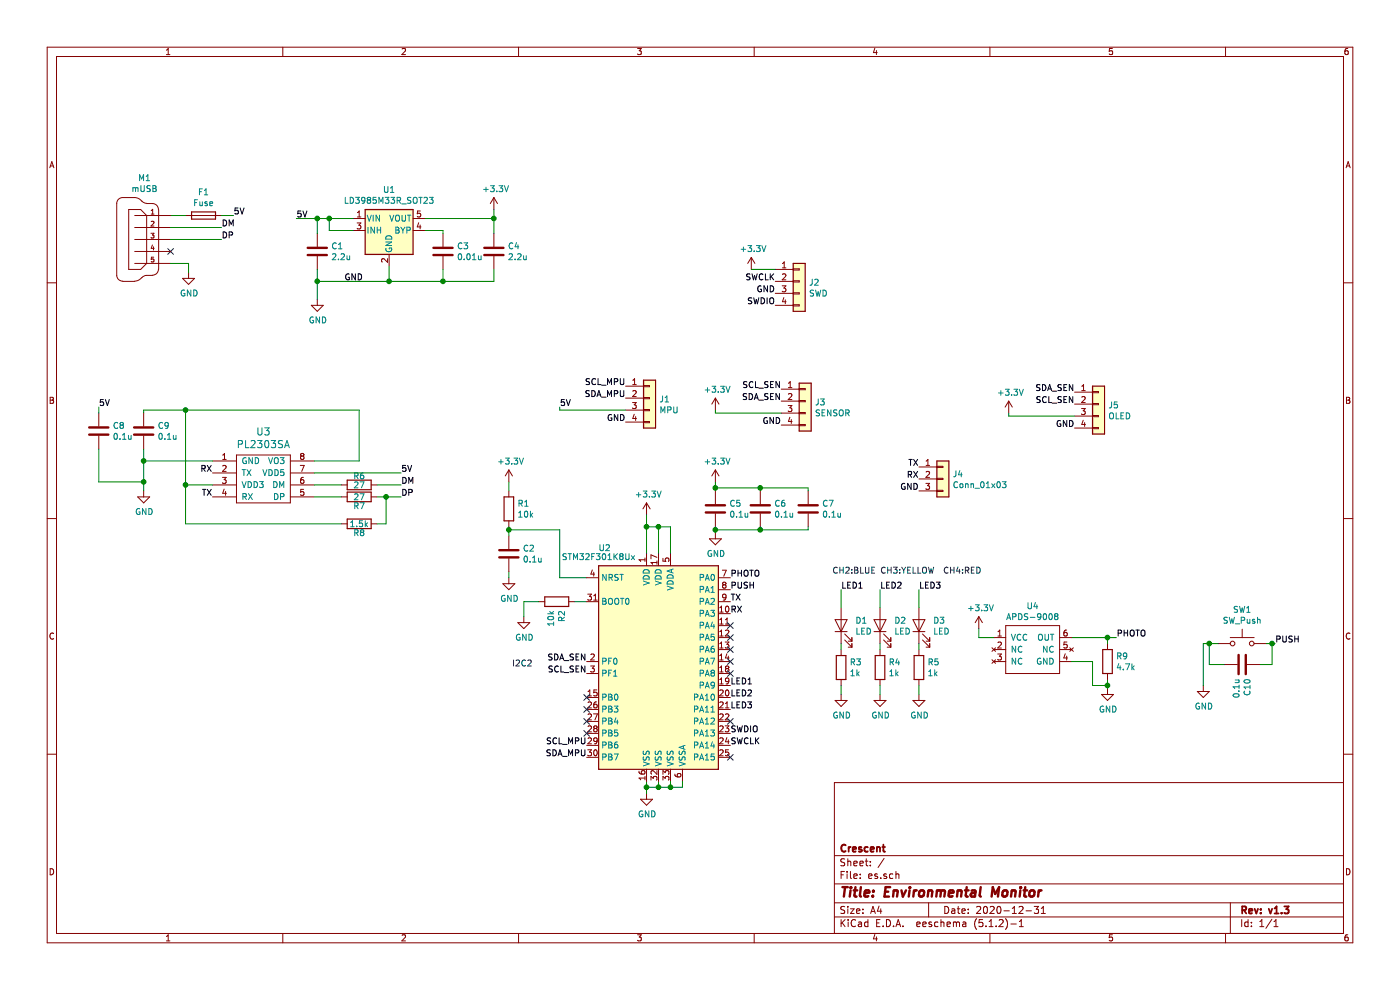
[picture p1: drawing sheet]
EESchema Schematic File Version 4
LIBS:es-cache
EELAYER 29 0
EELAYER END
$Descr A4 11693 8268
encoding utf-8
Sheet 1 1
Title "Environmental Monitor"
Date "2020-12-31"
Rev "v1.3"
Comp "Crescent"
Comment1 ""
Comment2 ""
Comment3 ""
Comment4 ""
$EndDescr
$Comp
L Regulator_Linear:LD3985M33R_SOT23 U1
U 1 1
P 3250 1925
F 0 "U1" H 3250 2267 50  0000 C CNN
F 1 "LD3985M33R_SOT23" H 3250 2176 50  0000 C CNN
F 2 "Package_TO_SOT_SMD:SOT-23-5" H 3250 2250 50  0001 C CIN
F 3 "http://www.st.com/internet/com/TECHNICAL_RESOURCES/TECHNICAL_LITERATURE/DATASHEET/CD00003395.pdf" H 3250 1925 50  0001 C CNN
	1    3250 1925
	1    0    0    -1  
$EndComp
$Comp
L Connector_Generic:Conn_01x04 J3
U 1 1
P 6725 3350
F 0 "J3" H 6805 3342 50  0000 L CNN
F 1 "SENSOR" H 6805 3251 50  0000 L CNN
F 2 "GroveCon:GROVE" H 6725 3350 50  0001 C CNN
F 3 "~" H 6725 3350 50  0001 C CNN
	1    6725 3350
	1    0    0    -1  
$EndComp
$Comp
L Device:C C1
U 1 1
P 2650 2100
F 0 "C1" H 2765 2146 50  0000 L CNN
F 1 "2.2u" H 2765 2055 50  0000 L CNN
F 2 "Capacitor_SMD:C_0805_2012Metric" H 2688 1950 50  0001 C CNN
F 3 "~" H 2650 2100 50  0001 C CNN
	1    2650 2100
	1    0    0    -1  
$EndComp
$Comp
L Device:C C3
U 1 1
P 3700 2100
F 0 "C3" H 3815 2146 50  0000 L CNN
F 1 "0.01u" H 3815 2055 50  0000 L CNN
F 2 "Capacitor_SMD:C_0603_1608Metric" H 3738 1950 50  0001 C CNN
F 3 "~" H 3700 2100 50  0001 C CNN
	1    3700 2100
	1    0    0    -1  
$EndComp
$Comp
L Device:C C4
U 1 1
P 4125 2100
F 0 "C4" H 4240 2146 50  0000 L CNN
F 1 "2.2u" H 4240 2055 50  0000 L CNN
F 2 "Capacitor_SMD:C_0805_2012Metric" H 4163 1950 50  0001 C CNN
F 3 "~" H 4125 2100 50  0001 C CNN
	1    4125 2100
	1    0    0    -1  
$EndComp
Wire Wire Line
	3250 2225 3250 2350
Wire Wire Line
	3250 2350 2650 2350
Wire Wire Line
	2650 2350 2650 2250
Wire Wire Line
	3250 2350 3700 2350
Wire Wire Line
	3700 2350 3700 2250
Connection ~ 3250 2350
Wire Wire Line
	3700 2350 4125 2350
Wire Wire Line
	4125 2350 4125 2250
Connection ~ 3700 2350
Wire Wire Line
	3700 1950 3700 1925
Wire Wire Line
	3700 1925 3550 1925
Wire Wire Line
	2950 1825 2750 1825
Wire Wire Line
	2650 1950 2650 1825
Connection ~ 2650 1825
Wire Wire Line
	2650 1825 2475 1825
Wire Wire Line
	2950 1925 2750 1925
Wire Wire Line
	2750 1925 2750 1825
Connection ~ 2750 1825
Wire Wire Line
	2750 1825 2650 1825
Wire Wire Line
	3550 1825 4125 1825
Wire Wire Line
	4125 1825 4125 1950
Text Label 2875 2350 0    50   ~ 0
GND
Text Label 2475 1825 0    50   ~ 0
5V
$Comp
L power:+3.3V #PWR07
U 1 1
P 4125 1750
F 0 "#PWR07" H 4125 1600 50  0001 C CNN
F 1 "+3.3V" H 4140 1923 50  0000 C CNN
F 2 "" H 4125 1750 50  0001 C CNN
F 3 "" H 4125 1750 50  0001 C CNN
	1    4125 1750
	1    0    0    -1  
$EndComp
Wire Wire Line
	4125 1750 4125 1825
Connection ~ 4125 1825
$Comp
L power:+3.3V #PWR08
U 1 1
P 5975 3425
F 0 "#PWR08" H 5975 3275 50  0001 C CNN
F 1 "+3.3V" H 5990 3598 50  0000 C CNN
F 2 "" H 5975 3425 50  0001 C CNN
F 3 "" H 5975 3425 50  0001 C CNN
	1    5975 3425
	1    0    0    -1  
$EndComp
Text Label 6525 3550 2    50   ~ 0
GND
$Comp
L Connector_Generic:Conn_01x04 J2
U 1 1
P 6675 2350
F 0 "J2" H 6755 2342 50  0000 L CNN
F 1 "SWD" H 6755 2251 50  0000 L CNN
F 2 "Connector_PinHeader_2.54mm:PinHeader_1x04_P2.54mm_Vertical" H 6675 2350 50  0001 C CNN
F 3 "~" H 6675 2350 50  0001 C CNN
	1    6675 2350
	1    0    0    -1  
$EndComp
Text Label 6525 3350 2    50   ~ 0
SDA_SEN
Text Label 6525 3250 2    50   ~ 0
SCL_SEN
$Comp
L power:+3.3V #PWR011
U 1 1
P 6275 2250
F 0 "#PWR011" H 6275 2100 50  0001 C CNN
F 1 "+3.3V" H 6290 2423 50  0000 C CNN
F 2 "" H 6275 2250 50  0001 C CNN
F 3 "" H 6275 2250 50  0001 C CNN
	1    6275 2250
	1    0    0    -1  
$EndComp
Wire Wire Line
	6475 2250 6275 2250
Text Label 6475 2350 2    50   ~ 0
SWCLK
Text Label 6475 2450 2    50   ~ 0
GND
Text Label 6475 2550 2    50   ~ 0
SWDIO
$Comp
L power:+3.3V #PWR05
U 1 1
P 5400 4300
F 0 "#PWR05" H 5400 4150 50  0001 C CNN
F 1 "+3.3V" H 5415 4473 50  0000 C CNN
F 2 "" H 5400 4300 50  0001 C CNN
F 3 "" H 5400 4300 50  0001 C CNN
	1    5400 4300
	1    0    0    -1  
$EndComp
Wire Wire Line
	5400 4300 5400 4400
Wire Wire Line
	5500 4625 5500 4400
Wire Wire Line
	5500 4400 5400 4400
Connection ~ 5400 4400
Wire Wire Line
	5400 4400 5400 4625
Wire Wire Line
	5500 4400 5600 4400
Wire Wire Line
	5600 4400 5600 4625
Connection ~ 5500 4400
$Comp
L power:GND #PWR01
U 1 1
P 2650 2500
F 0 "#PWR01" H 2650 2250 50  0001 C CNN
F 1 "GND" H 2655 2327 50  0000 C CNN
F 2 "" H 2650 2500 50  0001 C CNN
F 3 "" H 2650 2500 50  0001 C CNN
	1    2650 2500
	1    0    0    -1  
$EndComp
Wire Wire Line
	2650 2350 2650 2500
Connection ~ 2650 2350
$Comp
L power:GND #PWR010
U 1 1
P 5975 4450
F 0 "#PWR010" H 5975 4200 50  0001 C CNN
F 1 "GND" H 5980 4277 50  0000 C CNN
F 2 "" H 5975 4450 50  0001 C CNN
F 3 "" H 5975 4450 50  0001 C CNN
	1    5975 4450
	1    0    0    -1  
$EndComp
$Comp
L Device:C C5
U 1 1
P 5975 4250
F 0 "C5" H 6090 4296 50  0000 L CNN
F 1 "0.1u" H 6090 4205 50  0000 L CNN
F 2 "Capacitor_SMD:C_0603_1608Metric" H 6013 4100 50  0001 C CNN
F 3 "~" H 5975 4250 50  0001 C CNN
	1    5975 4250
	1    0    0    -1  
$EndComp
$Comp
L Device:C C6
U 1 1
P 6350 4250
F 0 "C6" H 6465 4296 50  0000 L CNN
F 1 "0.1u" H 6465 4205 50  0000 L CNN
F 2 "Capacitor_SMD:C_0603_1608Metric" H 6388 4100 50  0001 C CNN
F 3 "~" H 6350 4250 50  0001 C CNN
	1    6350 4250
	1    0    0    -1  
$EndComp
$Comp
L Device:C C7
U 1 1
P 6750 4250
F 0 "C7" H 6865 4296 50  0000 L CNN
F 1 "0.1u" H 6865 4205 50  0000 L CNN
F 2 "Capacitor_SMD:C_0603_1608Metric" H 6788 4100 50  0001 C CNN
F 3 "~" H 6750 4250 50  0001 C CNN
	1    6750 4250
	1    0    0    -1  
$EndComp
Wire Wire Line
	5975 4450 5975 4425
Wire Wire Line
	5975 4425 6350 4425
Wire Wire Line
	6350 4425 6350 4400
Connection ~ 5975 4425
Wire Wire Line
	5975 4425 5975 4400
Wire Wire Line
	6350 4425 6750 4425
Wire Wire Line
	6750 4425 6750 4400
Connection ~ 6350 4425
$Comp
L power:+3.3V #PWR09
U 1 1
P 5975 4025
F 0 "#PWR09" H 5975 3875 50  0001 C CNN
F 1 "+3.3V" H 5990 4198 50  0000 C CNN
F 2 "" H 5975 4025 50  0001 C CNN
F 3 "" H 5975 4025 50  0001 C CNN
	1    5975 4025
	1    0    0    -1  
$EndComp
Wire Wire Line
	5975 4025 5975 4075
Wire Wire Line
	5975 4075 6350 4075
Wire Wire Line
	6350 4075 6350 4100
Connection ~ 5975 4075
Wire Wire Line
	5975 4075 5975 4100
Wire Wire Line
	6350 4075 6750 4075
Wire Wire Line
	6750 4075 6750 4100
Connection ~ 6350 4075
$Comp
L power:GND #PWR06
U 1 1
P 5400 6625
F 0 "#PWR06" H 5400 6375 50  0001 C CNN
F 1 "GND" H 5405 6452 50  0000 C CNN
F 2 "" H 5400 6625 50  0001 C CNN
F 3 "" H 5400 6625 50  0001 C CNN
	1    5400 6625
	1    0    0    -1  
$EndComp
Wire Wire Line
	5400 6525 5400 6575
Wire Wire Line
	5400 6575 5500 6575
Wire Wire Line
	5500 6575 5500 6525
Connection ~ 5400 6575
Wire Wire Line
	5400 6575 5400 6625
Text Label 6100 6125 0    50   ~ 0
SWDIO
Text Label 6100 6225 0    50   ~ 0
SWCLK
$Comp
L Device:R R1
U 1 1
P 4250 4250
F 0 "R1" H 4320 4296 50  0000 L CNN
F 1 "10k" H 4320 4205 50  0000 L CNN
F 2 "Resistor_SMD:R_0603_1608Metric" V 4180 4250 50  0001 C CNN
F 3 "~" H 4250 4250 50  0001 C CNN
	1    4250 4250
	1    0    0    -1  
$EndComp
$Comp
L power:+3.3V #PWR02
U 1 1
P 4250 4025
F 0 "#PWR02" H 4250 3875 50  0001 C CNN
F 1 "+3.3V" H 4265 4198 50  0000 C CNN
F 2 "" H 4250 4025 50  0001 C CNN
F 3 "" H 4250 4025 50  0001 C CNN
	1    4250 4025
	1    0    0    -1  
$EndComp
Wire Wire Line
	4900 4825 4675 4825
$Comp
L Device:R R2
U 1 1
P 4650 5025
F 0 "R2" H 4720 5071 50  0000 L CNN
F 1 "10k" H 4720 4980 50  0000 L CNN
F 2 "Resistor_SMD:R_0603_1608Metric" V 4580 5025 50  0001 C CNN
F 3 "~" H 4650 5025 50  0001 C CNN
	1    4650 5025
	0    1    1    0   
$EndComp
$Comp
L power:GND #PWR04
U 1 1
P 4375 5150
F 0 "#PWR04" H 4375 4900 50  0001 C CNN
F 1 "GND" H 4380 4977 50  0000 C CNN
F 2 "" H 4375 5150 50  0001 C CNN
F 3 "" H 4375 5150 50  0001 C CNN
	1    4375 5150
	1    0    0    -1  
$EndComp
Wire Wire Line
	4800 5025 4900 5025
Wire Wire Line
	4500 5025 4375 5025
Wire Wire Line
	4375 5025 4375 5150
$Comp
L power:GND #PWR03
U 1 1
P 4250 4825
F 0 "#PWR03" H 4250 4575 50  0001 C CNN
F 1 "GND" H 4255 4652 50  0000 C CNN
F 2 "" H 4250 4825 50  0001 C CNN
F 3 "" H 4250 4825 50  0001 C CNN
	1    4250 4825
	1    0    0    -1  
$EndComp
Wire Wire Line
	4250 4775 4250 4825
$Comp
L Device:C C2
U 1 1
P 4250 4625
F 0 "C2" H 4365 4671 50  0000 L CNN
F 1 "0.1u" H 4365 4580 50  0000 L CNN
F 2 "Capacitor_SMD:C_0603_1608Metric" H 4288 4475 50  0001 C CNN
F 3 "~" H 4250 4625 50  0001 C CNN
	1    4250 4625
	1    0    0    -1  
$EndComp
Wire Wire Line
	4250 4025 4250 4100
Wire Wire Line
	4250 4400 4250 4425
Wire Wire Line
	4250 4425 4675 4425
Wire Wire Line
	4675 4425 4675 4825
Connection ~ 4250 4425
Wire Wire Line
	4250 4425 4250 4475
Text Label 4900 5525 2    50   ~ 0
SDA_SEN
Text Label 4900 5625 2    50   ~ 0
SCL_SEN
Text Label 6100 5025 0    50   ~ 0
TX
Text Label 6100 5125 0    50   ~ 0
RX
Text Label 6100 5925 0    50   ~ 0
LED3
$Comp
L Device:LED D1
U 1 1
P 7025 5225
F 0 "D1" V 7064 5108 50  0000 R CNN
F 1 "LED" V 6973 5108 50  0000 R CNN
F 2 "Diode_SMD:D_0603_1608Metric" H 7025 5225 50  0001 C CNN
F 3 "~" H 7025 5225 50  0001 C CNN
	1    7025 5225
	0    -1   -1   0   
$EndComp
$Comp
L Device:R R3
U 1 1
P 7025 5575
F 0 "R3" H 7095 5621 50  0000 L CNN
F 1 "1k" H 7095 5530 50  0000 L CNN
F 2 "Resistor_SMD:R_0603_1608Metric" V 6955 5575 50  0001 C CNN
F 3 "~" H 7025 5575 50  0001 C CNN
	1    7025 5575
	1    0    0    -1  
$EndComp
$Comp
L power:GND #PWR012
U 1 1
P 7025 5800
F 0 "#PWR012" H 7025 5550 50  0001 C CNN
F 1 "GND" H 7030 5627 50  0000 C CNN
F 2 "" H 7025 5800 50  0001 C CNN
F 3 "" H 7025 5800 50  0001 C CNN
	1    7025 5800
	1    0    0    -1  
$EndComp
Text Label 7025 4925 0    50   ~ 0
LED1
Wire Wire Line
	7025 4925 7025 5075
Wire Wire Line
	7025 5375 7025 5425
Wire Wire Line
	7025 5725 7025 5800
Wire Wire Line
	5975 3450 5975 3425
Wire Wire Line
	5975 3450 6525 3450
$Comp
L Connector_Generic:Conn_01x03 J4
U 1 1
P 7875 4000
F 0 "J4" H 7955 4042 50  0000 L CNN
F 1 "Conn_01x03" H 7955 3951 50  0000 L CNN
F 2 "Connector_PinHeader_2.54mm:PinHeader_1x03_P2.54mm_Vertical" H 7875 4000 50  0001 C CNN
F 3 "~" H 7875 4000 50  0001 C CNN
	1    7875 4000
	1    0    0    -1  
$EndComp
Text Label 7675 4100 2    50   ~ 0
GND
Text Label 7675 3900 2    50   ~ 0
TX
Text Label 7675 4000 2    50   ~ 0
RX
$Comp
L Device:LED D2
U 1 1
P 7350 5225
F 0 "D2" V 7389 5108 50  0000 R CNN
F 1 "LED" V 7298 5108 50  0000 R CNN
F 2 "Diode_SMD:D_0603_1608Metric" H 7350 5225 50  0001 C CNN
F 3 "~" H 7350 5225 50  0001 C CNN
	1    7350 5225
	0    -1   -1   0   
$EndComp
$Comp
L Device:R R4
U 1 1
P 7350 5575
F 0 "R4" H 7420 5621 50  0000 L CNN
F 1 "1k" H 7420 5530 50  0000 L CNN
F 2 "Resistor_SMD:R_0603_1608Metric" V 7280 5575 50  0001 C CNN
F 3 "~" H 7350 5575 50  0001 C CNN
	1    7350 5575
	1    0    0    -1  
$EndComp
$Comp
L power:GND #PWR013
U 1 1
P 7350 5800
F 0 "#PWR013" H 7350 5550 50  0001 C CNN
F 1 "GND" H 7355 5627 50  0000 C CNN
F 2 "" H 7350 5800 50  0001 C CNN
F 3 "" H 7350 5800 50  0001 C CNN
	1    7350 5800
	1    0    0    -1  
$EndComp
Text Label 7350 4925 0    50   ~ 0
LED2
Wire Wire Line
	7350 4925 7350 5075
Wire Wire Line
	7350 5375 7350 5425
Wire Wire Line
	7350 5725 7350 5800
$Comp
L Device:LED D3
U 1 1
P 7675 5225
F 0 "D3" V 7714 5108 50  0000 R CNN
F 1 "LED" V 7623 5108 50  0000 R CNN
F 2 "Diode_SMD:D_0603_1608Metric" H 7675 5225 50  0001 C CNN
F 3 "~" H 7675 5225 50  0001 C CNN
	1    7675 5225
	0    -1   -1   0   
$EndComp
$Comp
L Device:R R5
U 1 1
P 7675 5575
F 0 "R5" H 7745 5621 50  0000 L CNN
F 1 "1k" H 7745 5530 50  0000 L CNN
F 2 "Resistor_SMD:R_0603_1608Metric" V 7605 5575 50  0001 C CNN
F 3 "~" H 7675 5575 50  0001 C CNN
	1    7675 5575
	1    0    0    -1  
$EndComp
$Comp
L power:GND #PWR014
U 1 1
P 7675 5800
F 0 "#PWR014" H 7675 5550 50  0001 C CNN
F 1 "GND" H 7680 5627 50  0000 C CNN
F 2 "" H 7675 5800 50  0001 C CNN
F 3 "" H 7675 5800 50  0001 C CNN
	1    7675 5800
	1    0    0    -1  
$EndComp
Text Label 7675 4925 0    50   ~ 0
LED3
Wire Wire Line
	7675 4925 7675 5075
Wire Wire Line
	7675 5375 7675 5425
Wire Wire Line
	7675 5725 7675 5800
Text Label 6100 5725 0    50   ~ 0
LED1
Text Label 6100 5825 0    50   ~ 0
LED2
$Comp
L MCU_ST_STM32F3:STM32F301K8Ux U2
U 1 1
P 5500 5525
F 0 "U2" H 5050 6475 50  0000 C CNN
F 1 "STM32F301K8Ux" H 5000 6400 50  0000 C CNN
F 2 "Package_DFN_QFN:QFN-32-1EP_5x5mm_P0.5mm_EP3.45x3.45mm" H 5000 4625 50  0001 R CNN
F 3 "http://www.st.com/st-web-ui/static/active/en/resource/technical/document/datasheet/DM00093332.pdf" H 5500 5525 50  0001 C CNN
	1    5500 5525
	1    0    0    -1  
$EndComp
Wire Wire Line
	5500 6575 5600 6575
Wire Wire Line
	5600 6575 5600 6525
Connection ~ 5500 6575
Wire Wire Line
	5600 6575 5700 6575
Wire Wire Line
	5700 6575 5700 6525
Connection ~ 5600 6575
NoConn ~ 6100 5225
NoConn ~ 6100 5325
NoConn ~ 6100 5425
NoConn ~ 6100 5525
NoConn ~ 6100 5625
NoConn ~ 6100 6025
NoConn ~ 6100 6325
NoConn ~ 4900 6125
NoConn ~ 4900 6025
NoConn ~ 4900 5925
NoConn ~ 4900 5825
Text Notes 4275 5575 0    50   ~ 0
I2C2
Text Notes 6950 4800 0    50   ~ 0
CH2:BLUE
Text Notes 7350 4800 0    50   ~ 0
CH3:YELLOW
Text Notes 7875 4800 0    50   ~ 0
CH4:RED
$Comp
L Device:Fuse F1
U 1 1
P 1700 1800
F 0 "F1" V 1503 1800 50  0000 C CNN
F 1 "Fuse" V 1594 1800 50  0000 C CNN
F 2 "Fuse:Fuse_0603_1608Metric" V 1630 1800 50  0001 C CNN
F 3 "~" H 1700 1800 50  0001 C CNN
	1    1700 1800
	0    1    1    0   
$EndComp
$Comp
L Connector_Generic:Conn_01x04 J5
U 1 1
P 9175 3375
F 0 "J5" H 9255 3367 50  0000 L CNN
F 1 "OLED" H 9255 3276 50  0000 L CNN
F 2 "Connector_PinHeader_2.54mm:PinHeader_1x04_P2.54mm_Vertical" H 9175 3375 50  0001 C CNN
F 3 "~" H 9175 3375 50  0001 C CNN
	1    9175 3375
	1    0    0    -1  
$EndComp
$Comp
L power:+3.3V #PWR017
U 1 1
P 8425 3450
F 0 "#PWR017" H 8425 3300 50  0001 C CNN
F 1 "+3.3V" H 8440 3623 50  0000 C CNN
F 2 "" H 8425 3450 50  0001 C CNN
F 3 "" H 8425 3450 50  0001 C CNN
	1    8425 3450
	1    0    0    -1  
$EndComp
Text Label 8975 3575 2    50   ~ 0
GND
Text Label 8975 3275 2    50   ~ 0
SDA_SEN
Text Label 8975 3375 2    50   ~ 0
SCL_SEN
Wire Wire Line
	8425 3475 8425 3450
Wire Wire Line
	8425 3475 8975 3475
$Comp
L power:GND #PWR019
U 1 1
P 9250 5750
F 0 "#PWR019" H 9250 5500 50  0001 C CNN
F 1 "GND" H 9255 5577 50  0000 C CNN
F 2 "" H 9250 5750 50  0001 C CNN
F 3 "" H 9250 5750 50  0001 C CNN
	1    9250 5750
	1    0    0    -1  
$EndComp
Wire Wire Line
	9250 5675 9250 5725
Wire Wire Line
	8950 5325 9250 5325
$Comp
L power:+3.3V #PWR018
U 1 1
P 8175 5250
F 0 "#PWR018" H 8175 5100 50  0001 C CNN
F 1 "+3.3V" H 8190 5423 50  0000 C CNN
F 2 "" H 8175 5250 50  0001 C CNN
F 3 "" H 8175 5250 50  0001 C CNN
	1    8175 5250
	1    0    0    -1  
$EndComp
Wire Wire Line
	8175 5250 8175 5325
Text Label 9325 5325 0    50   ~ 0
PHOTO
Text Label 6100 4825 0    50   ~ 0
PHOTO
Text Label 1950 1800 0    50   ~ 0
5V
Wire Wire Line
	1850 1800 1950 1800
Wire Wire Line
	1425 1800 1550 1800
NoConn ~ 1425 2100
$Comp
L micro-usb-zx62r-b-5p-con-hirose:MICRO-USB-ZX62R-B-5P-con-hirose M1
U 1 1
P 1225 2000
F 0 "M1" H 1242 2515 50  0000 C CNN
F 1 "mUSB" H 1242 2424 50  0000 C CNN
F 2 "mUSB:CONN-10118194-0001LF-FCI" H 1255 2150 20  0001 C CNN
F 3 "" H 1225 2000 60  0000 C CNN
	1    1225 2000
	-1   0    0    -1  
$EndComp
$Comp
L power:GND #PWR016
U 1 1
P 1575 2275
F 0 "#PWR016" H 1575 2025 50  0001 C CNN
F 1 "GND" H 1580 2102 50  0000 C CNN
F 2 "" H 1575 2275 50  0001 C CNN
F 3 "" H 1575 2275 50  0001 C CNN
	1    1575 2275
	1    0    0    -1  
$EndComp
Wire Wire Line
	1425 2200 1575 2200
Wire Wire Line
	1575 2200 1575 2275
$Comp
L PL2303SA:PL2303SA U3
U 1 1
P 1975 3750
F 0 "U3" H 2200 3897 60  0000 C CNN
F 1 "PL2303SA" H 2200 3791 60  0000 C CNN
F 2 "Package_SO:SO-8_3.9x4.9mm_P1.27mm" H 1975 3750 60  0001 C CNN
F 3 "" H 1975 3750 60  0001 C CNN
	1    1975 3750
	1    0    0    -1  
$EndComp
Wire Wire Line
	1425 1900 1850 1900
Wire Wire Line
	1425 2000 1850 2000
Text Label 1850 1900 0    50   ~ 0
DM
Text Label 1850 2000 0    50   ~ 0
DP
$Comp
L Device:R R6
U 1 1
P 3000 4050
F 0 "R6" V 2925 4050 50  0000 C CNN
F 1 "27" V 3000 4050 50  0000 C CNN
F 2 "Resistor_SMD:R_0603_1608Metric" V 2930 4050 50  0001 C CNN
F 3 "~" H 3000 4050 50  0001 C CNN
	1    3000 4050
	0    1    1    0   
$EndComp
$Comp
L Device:R R7
U 1 1
P 3000 4150
F 0 "R7" V 3075 4150 50  0000 C CNN
F 1 "27" V 3000 4150 50  0000 C CNN
F 2 "Resistor_SMD:R_0603_1608Metric" V 2930 4150 50  0001 C CNN
F 3 "~" H 3000 4150 50  0001 C CNN
	1    3000 4150
	0    1    1    0   
$EndComp
$Comp
L Device:R R8
U 1 1
P 3000 4375
F 0 "R8" V 3075 4375 50  0000 C CNN
F 1 "1.5k" V 3000 4375 50  0000 C CNN
F 2 "Resistor_SMD:R_0603_1608Metric" V 2930 4375 50  0001 C CNN
F 3 "~" H 3000 4375 50  0001 C CNN
	1    3000 4375
	0    1    1    0   
$EndComp
Text Label 1775 3950 2    50   ~ 0
RX
Text Label 1775 4150 2    50   ~ 0
TX
$Comp
L power:GND #PWR015
U 1 1
P 1200 4100
F 0 "#PWR015" H 1200 3850 50  0001 C CNN
F 1 "GND" H 1205 3927 50  0000 C CNN
F 2 "" H 1200 4100 50  0001 C CNN
F 3 "" H 1200 4100 50  0001 C CNN
	1    1200 4100
	1    0    0    -1  
$EndComp
Wire Wire Line
	1775 3850 1200 3850
Wire Wire Line
	1200 3850 1200 4025
Wire Wire Line
	2850 4375 1550 4375
Wire Wire Line
	1550 4375 1550 4050
Wire Wire Line
	1550 4050 1775 4050
Wire Wire Line
	2625 4150 2850 4150
Wire Wire Line
	2625 4050 2850 4050
Wire Wire Line
	3150 4050 3350 4050
Wire Wire Line
	3150 4150 3225 4150
Wire Wire Line
	3225 4150 3225 4375
Wire Wire Line
	3225 4375 3150 4375
Connection ~ 3225 4150
Wire Wire Line
	3225 4150 3350 4150
Wire Wire Line
	2625 3850 3000 3850
Wire Wire Line
	3000 3850 3000 3425
Wire Wire Line
	3000 3425 1550 3425
Wire Wire Line
	1550 3425 1550 4050
Connection ~ 1550 4050
$Comp
L Device:C C9
U 1 1
P 1200 3600
F 0 "C9" H 1315 3646 50  0000 L CNN
F 1 "0.1u" H 1315 3555 50  0000 L CNN
F 2 "Capacitor_SMD:C_0603_1608Metric" H 1238 3450 50  0001 C CNN
F 3 "~" H 1200 3600 50  0001 C CNN
	1    1200 3600
	1    0    0    -1  
$EndComp
Wire Wire Line
	1550 3425 1200 3425
Wire Wire Line
	1200 3425 1200 3450
Connection ~ 1550 3425
Wire Wire Line
	1200 3750 1200 3850
Connection ~ 1200 3850
Wire Wire Line
	2625 3950 3350 3950
Text Label 3350 3950 0    50   ~ 0
5V
$Comp
L Device:C C8
U 1 1
P 825 3600
F 0 "C8" H 940 3646 50  0000 L CNN
F 1 "0.1u" H 940 3555 50  0000 L CNN
F 2 "Capacitor_SMD:C_0603_1608Metric" H 863 3450 50  0001 C CNN
F 3 "~" H 825 3600 50  0001 C CNN
	1    825  3600
	1    0    0    -1  
$EndComp
Wire Wire Line
	825  3750 825  4025
Wire Wire Line
	825  4025 1200 4025
Connection ~ 1200 4025
Wire Wire Line
	1200 4025 1200 4100
Wire Wire Line
	825  3450 825  3400
Text Label 825  3400 0    50   ~ 0
5V
Text Label 3350 4050 0    50   ~ 0
DM
Text Label 3350 4150 0    50   ~ 0
DP
$Comp
L Connector_Generic:Conn_01x04 J1
U 1 1
P 5425 3325
F 0 "J1" H 5505 3317 50  0000 L CNN
F 1 "MPU" H 5505 3226 50  0000 L CNN
F 2 "GroveCon:GROVE" H 5425 3325 50  0001 C CNN
F 3 "~" H 5425 3325 50  0001 C CNN
	1    5425 3325
	1    0    0    -1  
$EndComp
Text Label 5225 3525 2    50   ~ 0
GND
Text Label 5225 3325 2    50   ~ 0
SDA_MPU
Text Label 5225 3225 2    50   ~ 0
SCL_MPU
Wire Wire Line
	4675 3425 4675 3400
Wire Wire Line
	4675 3425 5225 3425
Text Label 4675 3400 0    50   ~ 0
5V
Text Label 4900 6325 2    50   ~ 0
SDA_MPU
Text Label 4900 6225 2    50   ~ 0
SCL_MPU
$Comp
L Switch:SW_Push SW1
U 1 1
P 10375 5375
F 0 "SW1" H 10375 5660 50  0000 C CNN
F 1 "SW_Push" H 10375 5569 50  0000 C CNN
F 2 "SMD_PUSHSWITCH:SKRPACE010" H 10375 5575 50  0001 C CNN
F 3 "~" H 10375 5575 50  0001 C CNN
	1    10375 5375
	1    0    0    -1  
$EndComp
Text Label 10650 5375 0    50   ~ 0
PUSH
Wire Wire Line
	10575 5375 10625 5375
$Comp
L power:GND #PWR020
U 1 1
P 10050 5725
F 0 "#PWR020" H 10050 5475 50  0001 C CNN
F 1 "GND" H 10055 5552 50  0000 C CNN
F 2 "" H 10050 5725 50  0001 C CNN
F 3 "" H 10050 5725 50  0001 C CNN
	1    10050 5725
	1    0    0    -1  
$EndComp
Wire Wire Line
	10175 5375 10100 5375
Wire Wire Line
	10050 5375 10050 5725
$Comp
L Device:C C10
U 1 1
P 10375 5550
F 0 "C10" H 10490 5596 50  0000 L CNN
F 1 "0.1u" H 10490 5505 50  0000 L CNN
F 2 "Capacitor_SMD:C_0603_1608Metric" H 10413 5400 50  0001 C CNN
F 3 "~" H 10375 5550 50  0001 C CNN
	1    10375 5550
	0    1    1    0   
$EndComp
Wire Wire Line
	10625 5375 10625 5550
Wire Wire Line
	10625 5550 10525 5550
Connection ~ 10625 5375
Wire Wire Line
	10625 5375 10650 5375
Wire Wire Line
	10225 5550 10100 5550
Wire Wire Line
	10100 5550 10100 5375
Connection ~ 10100 5375
Wire Wire Line
	10100 5375 10050 5375
Text Label 6100 4925 0    50   ~ 0
PUSH
$Comp
L LightSensor:APDS-9008 U4
U 1 1
P 8400 5225
F 0 "U4" H 8625 5390 50  0000 C CNN
F 1 "APDS-9008" H 8625 5299 50  0000 C CNN
F 2 "LightSensor:APDS-9008" H 8400 5225 50  0001 C CNN
F 3 "" H 8400 5225 50  0001 C CNN
	1    8400 5225
	1    0    0    -1  
$EndComp
$Comp
L Device:R R9
U 1 1
P 9250 5525
F 0 "R9" H 9320 5571 50  0000 L CNN
F 1 "4.7k" H 9320 5480 50  0000 L CNN
F 2 "Resistor_SMD:R_0603_1608Metric" V 9180 5525 50  0001 C CNN
F 3 "~" H 9250 5525 50  0001 C CNN
	1    9250 5525
	1    0    0    -1  
$EndComp
Wire Wire Line
	9250 5375 9250 5325
Connection ~ 9250 5325
Wire Wire Line
	9250 5325 9325 5325
Wire Wire Line
	9125 5525 9125 5725
Wire Wire Line
	9125 5725 9250 5725
Wire Wire Line
	8950 5525 9125 5525
Connection ~ 9250 5725
Wire Wire Line
	9250 5725 9250 5750
Wire Wire Line
	8300 5325 8175 5325
$EndSCHEMATC
